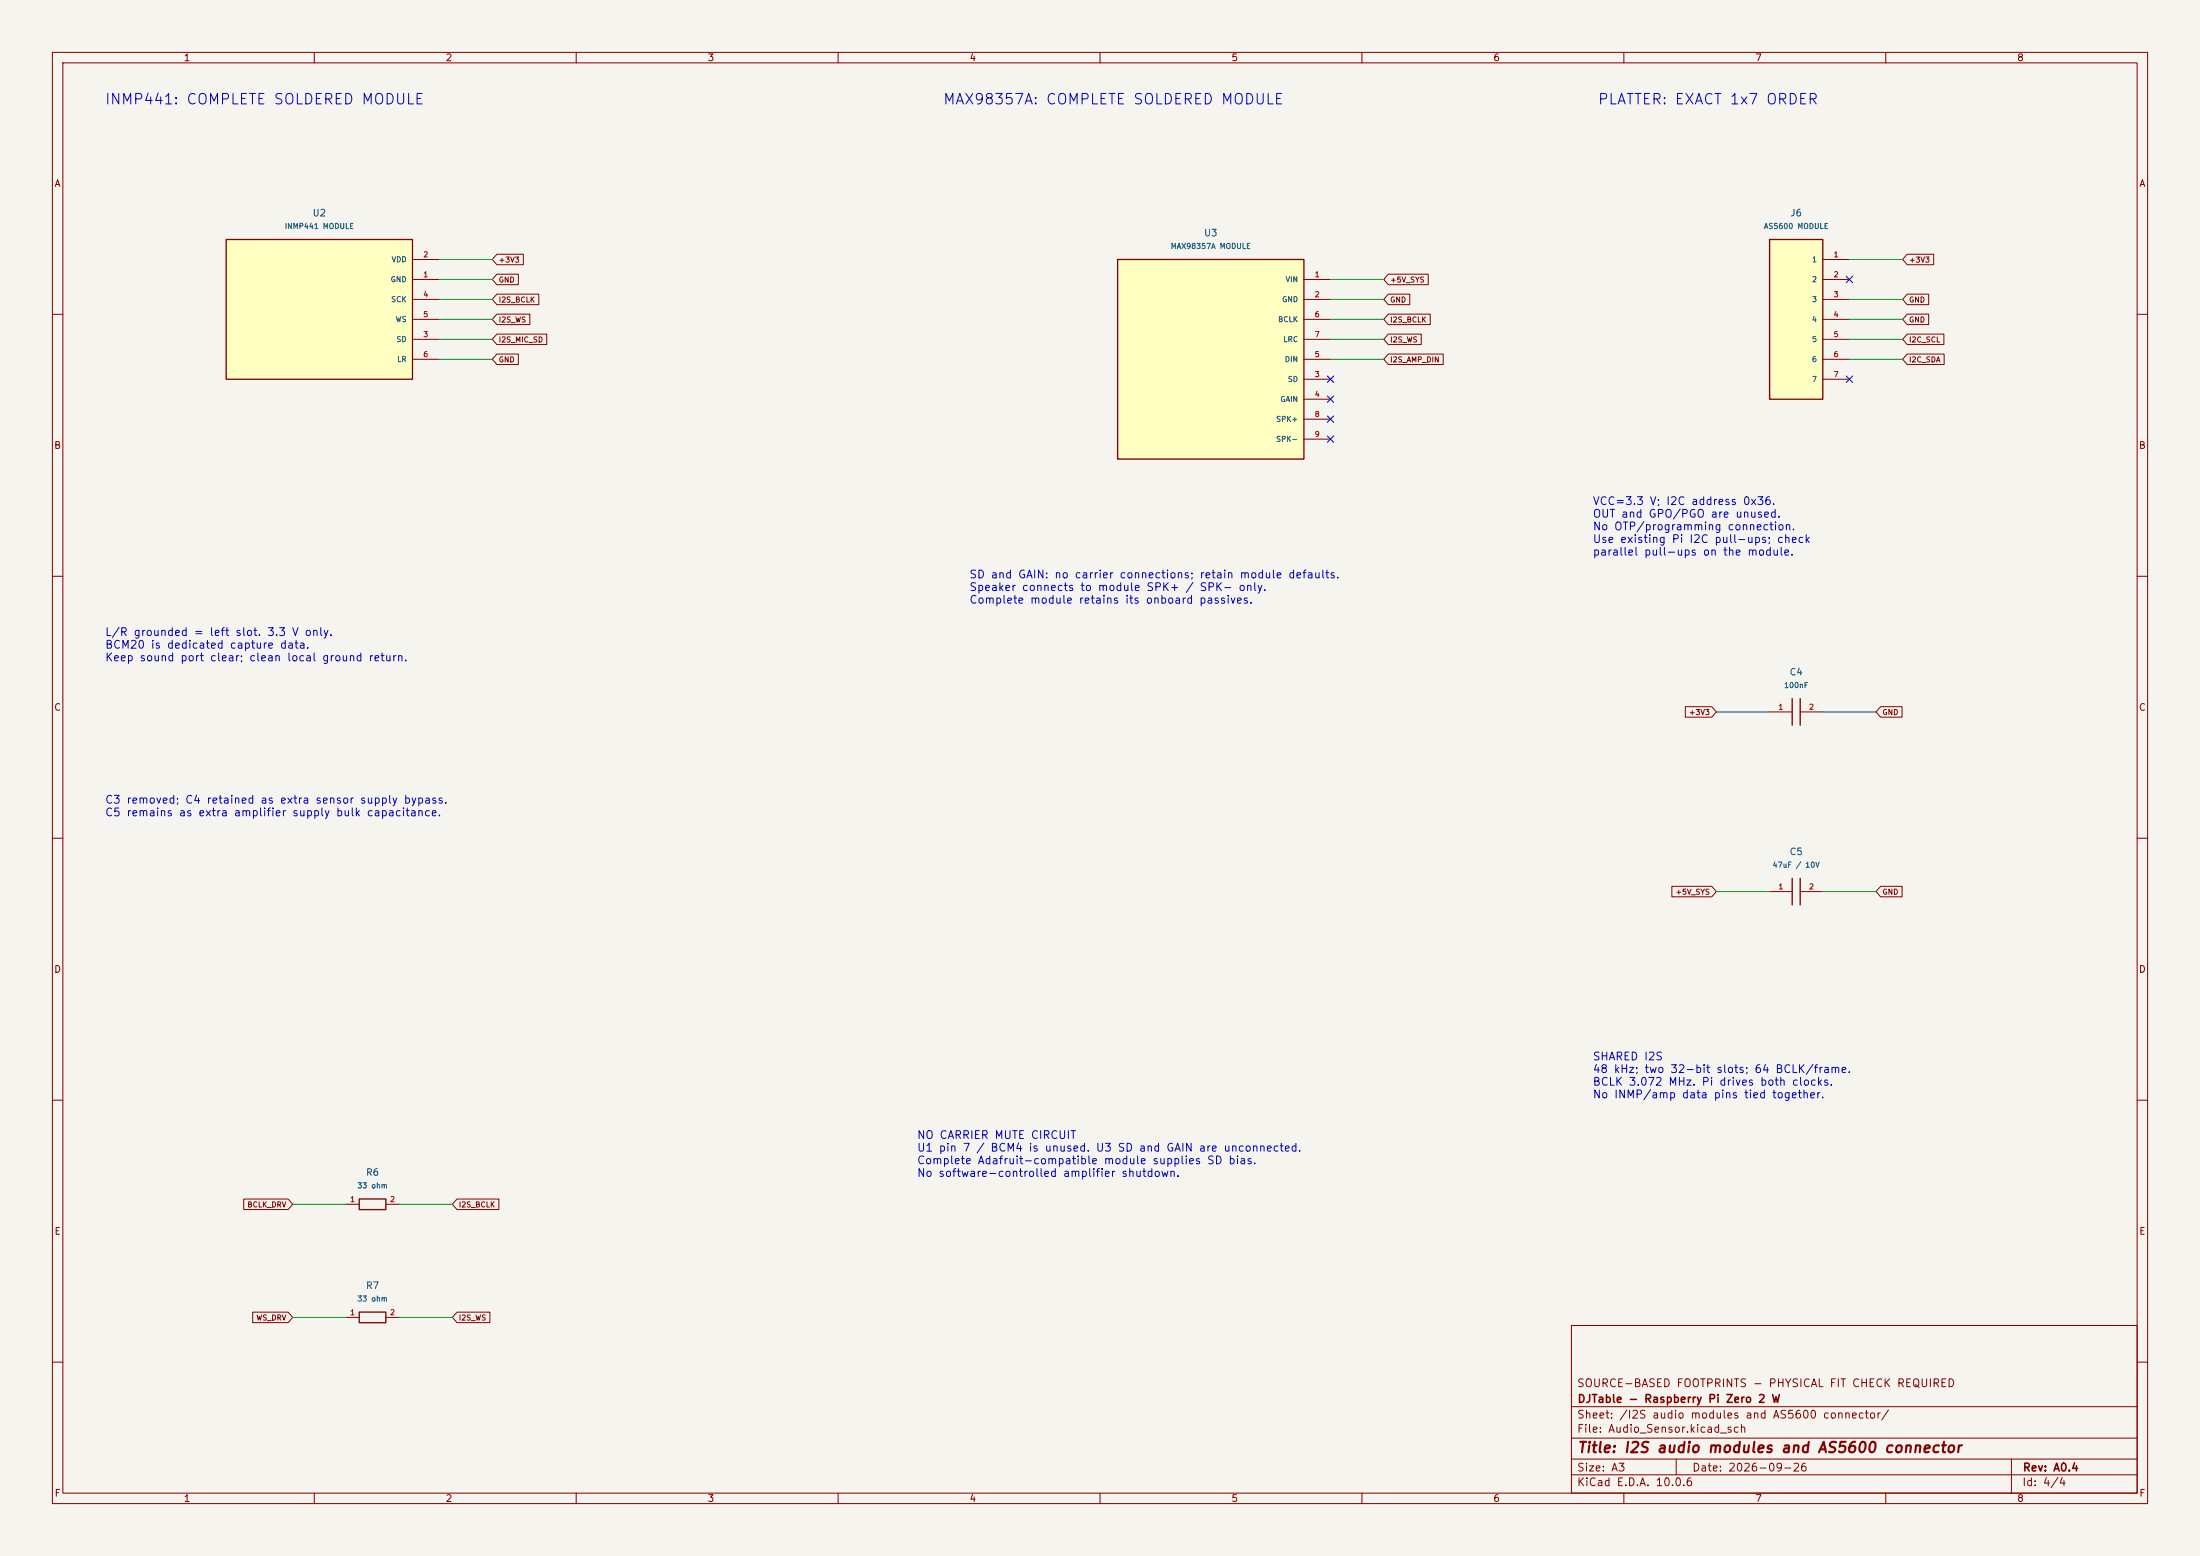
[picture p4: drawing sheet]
(kicad_sch
 (version 20260306)
 (generator "eeschema")
 (generator_version "10.0")
 (paper "A3")
 (title_block
  (title "I2S audio modules and AS5600 connector")
  (date "2026-09-26")
  (rev "A0.4")
  (company "DJTable - Raspberry Pi Zero 2 W")
  (comment 1 "SOURCE-BASED FOOTPRINTS - PHYSICAL FIT CHECK REQUIRED"))
 (lib_symbols
  (symbol "DJTable:2N7002"
   (pin_names
    (offset 1.016)) (exclude_from_sim no) (in_bom yes) (on_board yes)
   (in_pos_files yes)
   (duplicate_pin_numbers_are_jumpers no)
   (property "Reference" "U" (at 0 10.62 0) (show_name no) (do_not_autoplace no) (effects (font (size 1.27 1.27))))
   (property "Value" "2N7002" (at 0 -10.62 0) (show_name no) (do_not_autoplace no) (effects (font (size 1.27 1.27))))
   (property "Footprint" "" (at 0 0 0) (show_name no) (do_not_autoplace no) (hide yes) (effects (font (size 1.27 1.27))))
   (property "Datasheet" "" (at 0 0 0) (show_name no) (do_not_autoplace no) (hide yes) (effects (font (size 1.27 1.27))))
   (property "Description" "" (at 0 0 0) (show_name no) (do_not_autoplace no) (hide yes) (effects (font (size 1.27 1.27))))
   (symbol "2N7002_0_1"
    (rectangle (start -10.16 7.62) (end 10.16 -7.62) (stroke (width 0.254) (type default)) (fill (type background))))
   (symbol "2N7002_1_1"
    (pin input line (at -15.24 0 0) (length 5.08) (name "G" (effects (font (size 1 1)))) (number "1" (effects (font (size 1 1)))))
    (pin passive line (at 15.24 -3.81 180) (length 5.08) (name "S" (effects (font (size 1 1)))) (number "2" (effects (font (size 1 1)))))
    (pin passive line (at 15.24 3.81 180) (length 5.08) (name "D" (effects (font (size 1 1)))) (number "3" (effects (font (size 1 1))))))
   (embedded_fonts no))
  (symbol "DJTable:C"
   (pin_names
    (offset 1.016)) (exclude_from_sim no) (in_bom yes) (on_board yes)
   (in_pos_files yes)
   (duplicate_pin_numbers_are_jumpers no)
   (property "Reference" "U" (at 0 5.54 0) (show_name no) (do_not_autoplace no) (effects (font (size 1.27 1.27))))
   (property "Value" "C" (at 0 -5.54 0) (show_name no) (do_not_autoplace no) (effects (font (size 1.27 1.27))))
   (property "Footprint" "" (at 0 0 0) (show_name no) (do_not_autoplace no) (hide yes) (effects (font (size 1.27 1.27))))
   (property "Datasheet" "" (at 0 0 0) (show_name no) (do_not_autoplace no) (hide yes) (effects (font (size 1.27 1.27))))
   (property "Description" "" (at 0 0 0) (show_name no) (do_not_autoplace no) (hide yes) (effects (font (size 1.27 1.27))))
   (symbol "C_0_1"
    (polyline (pts (xy -0.762 -2.54) (xy -0.762 2.54)) (stroke (width 0.254) (type default)) (fill (type none)))
    (polyline (pts (xy 0.762 -2.54) (xy 0.762 2.54)) (stroke (width 0.254) (type default)) (fill (type none))))
   (symbol "C_1_1"
    (pin passive line (at -5.08 0 0) (length 4.318) (name "" (effects (font (size 1 1)))) (number "1" (effects (font (size 1 1)))))
    (pin passive line (at 5.08 0 180) (length 4.318) (name "" (effects (font (size 1 1)))) (number "2" (effects (font (size 1 1))))))
   (embedded_fonts no))
  (symbol "DJTable:Header_7"
   (pin_names
    (offset 1.016)) (exclude_from_sim no) (in_bom yes) (on_board yes)
   (in_pos_files yes)
   (duplicate_pin_numbers_are_jumpers no)
   (property "Reference" "U" (at 0 18.24 0) (show_name no) (do_not_autoplace no) (effects (font (size 1.27 1.27))))
   (property "Value" "Header_7" (at 0 -18.24 0) (show_name no) (do_not_autoplace no) (effects (font (size 1.27 1.27))))
   (property "Footprint" "" (at 0 0 0) (show_name no) (do_not_autoplace no) (hide yes) (effects (font (size 1.27 1.27))))
   (property "Datasheet" "" (at 0 0 0) (show_name no) (do_not_autoplace no) (hide yes) (effects (font (size 1.27 1.27))))
   (property "Description" "" (at 0 0 0) (show_name no) (do_not_autoplace no) (hide yes) (effects (font (size 1.27 1.27))))
   (symbol "Header_7_0_1"
    (rectangle (start -5.08 15.24) (end 5.08 -15.24) (stroke (width 0.254) (type default)) (fill (type background))))
   (symbol "Header_7_1_1"
    (pin passive line (at 10.16 11.43 180) (length 5.08) (name "1" (effects (font (size 1 1)))) (number "1" (effects (font (size 1 1)))))
    (pin passive line (at 10.16 7.62 180) (length 5.08) (name "2" (effects (font (size 1 1)))) (number "2" (effects (font (size 1 1)))))
    (pin passive line (at 10.16 3.81 180) (length 5.08) (name "3" (effects (font (size 1 1)))) (number "3" (effects (font (size 1 1)))))
    (pin passive line (at 10.16 0 180) (length 5.08) (name "4" (effects (font (size 1 1)))) (number "4" (effects (font (size 1 1)))))
    (pin passive line (at 10.16 -3.81 180) (length 5.08) (name "5" (effects (font (size 1 1)))) (number "5" (effects (font (size 1 1)))))
    (pin passive line (at 10.16 -7.62 180) (length 5.08) (name "6" (effects (font (size 1 1)))) (number "6" (effects (font (size 1 1)))))
    (pin passive line (at 10.16 -11.43 180) (length 5.08) (name "7" (effects (font (size 1 1)))) (number "7" (effects (font (size 1 1))))))
   (embedded_fonts no))
  (symbol "DJTable:INMP441_Module"
   (pin_names
    (offset 1.016)) (exclude_from_sim no) (in_bom yes) (on_board yes)
   (in_pos_files yes)
   (duplicate_pin_numbers_are_jumpers no)
   (property "Reference" "U" (at 0 16.335 0) (show_name no) (do_not_autoplace no) (effects (font (size 1.27 1.27))))
   (property "Value" "INMP441_Module" (at 0 -16.335 0) (show_name no) (do_not_autoplace no) (effects (font (size 1.27 1.27))))
   (property "Footprint" "" (at 0 0 0) (show_name no) (do_not_autoplace no) (hide yes) (effects (font (size 1.27 1.27))))
   (property "Datasheet" "" (at 0 0 0) (show_name no) (do_not_autoplace no) (hide yes) (effects (font (size 1.27 1.27))))
   (property "Description" "" (at 0 0 0) (show_name no) (do_not_autoplace no) (hide yes) (effects (font (size 1.27 1.27))))
   (symbol "INMP441_Module_0_1"
    (rectangle (start -17.78 13.335) (end 17.78 -13.335) (stroke (width 0.254) (type default)) (fill (type background))))
   (symbol "INMP441_Module_1_1"
    (pin power_in line (at 22.86 5.715 180) (length 5.08) (name "GND" (effects (font (size 1 1)))) (number "1" (effects (font (size 1 1)))))
    (pin power_in line (at 22.86 9.525 180) (length 5.08) (name "VDD" (effects (font (size 1 1)))) (number "2" (effects (font (size 1 1)))))
    (pin output line (at 22.86 -5.715 180) (length 5.08) (name "SD" (effects (font (size 1 1)))) (number "3" (effects (font (size 1 1)))))
    (pin input line (at 22.86 1.905 180) (length 5.08) (name "SCK" (effects (font (size 1 1)))) (number "4" (effects (font (size 1 1)))))
    (pin input line (at 22.86 -1.905 180) (length 5.08) (name "WS" (effects (font (size 1 1)))) (number "5" (effects (font (size 1 1)))))
    (pin input line (at 22.86 -9.525 180) (length 5.08) (name "LR" (effects (font (size 1 1)))) (number "6" (effects (font (size 1 1))))))
   (embedded_fonts no))
  (symbol "DJTable:MAX98357A_Module"
   (pin_names
    (offset 1.016)) (exclude_from_sim no) (in_bom yes) (on_board yes)
   (in_pos_files yes)
   (duplicate_pin_numbers_are_jumpers no)
   (property "Reference" "U" (at 0 22.05 0) (show_name no) (do_not_autoplace no) (effects (font (size 1.27 1.27))))
   (property "Value" "MAX98357A_Module" (at 0 -22.05 0) (show_name no) (do_not_autoplace no) (effects (font (size 1.27 1.27))))
   (property "Footprint" "" (at 0 0 0) (show_name no) (do_not_autoplace no) (hide yes) (effects (font (size 1.27 1.27))))
   (property "Datasheet" "" (at 0 0 0) (show_name no) (do_not_autoplace no) (hide yes) (effects (font (size 1.27 1.27))))
   (property "Description" "" (at 0 0 0) (show_name no) (do_not_autoplace no) (hide yes) (effects (font (size 1.27 1.27))))
   (symbol "MAX98357A_Module_0_1"
    (rectangle (start -17.78 19.05) (end 17.78 -19.05) (stroke (width 0.254) (type default)) (fill (type background))))
   (symbol "MAX98357A_Module_1_1"
    (pin power_in line (at 22.86 15.24 180) (length 5.08) (name "VIN" (effects (font (size 1 1)))) (number "1" (effects (font (size 1 1)))))
    (pin power_in line (at 22.86 11.43 180) (length 5.08) (name "GND" (effects (font (size 1 1)))) (number "2" (effects (font (size 1 1)))))
    (pin input line (at 22.86 -3.81 180) (length 5.08) (name "SD" (effects (font (size 1 1)))) (number "3" (effects (font (size 1 1)))))
    (pin passive line (at 22.86 -7.62 180) (length 5.08) (name "GAIN" (effects (font (size 1 1)))) (number "4" (effects (font (size 1 1)))))
    (pin input line (at 22.86 0 180) (length 5.08) (name "DIN" (effects (font (size 1 1)))) (number "5" (effects (font (size 1 1)))))
    (pin input line (at 22.86 7.62 180) (length 5.08) (name "BCLK" (effects (font (size 1 1)))) (number "6" (effects (font (size 1 1)))))
    (pin input line (at 22.86 3.81 180) (length 5.08) (name "LRC" (effects (font (size 1 1)))) (number "7" (effects (font (size 1 1)))))
    (pin output line (at 22.86 -11.43 180) (length 5.08) (name "SPK+" (effects (font (size 1 1)))) (number "8" (effects (font (size 1 1)))))
    (pin output line (at 22.86 -15.24 180) (length 5.08) (name "SPK-" (effects (font (size 1 1)))) (number "9" (effects (font (size 1 1))))))
   (embedded_fonts no))
  (symbol "DJTable:R"
   (pin_names
    (offset 1.016)) (exclude_from_sim no) (in_bom yes) (on_board yes)
   (in_pos_files yes)
   (duplicate_pin_numbers_are_jumpers no)
   (property "Reference" "U" (at 0 4.016 0) (show_name no) (do_not_autoplace no) (effects (font (size 1.27 1.27))))
   (property "Value" "R" (at 0 -4.016 0) (show_name no) (do_not_autoplace no) (effects (font (size 1.27 1.27))))
   (property "Footprint" "" (at 0 0 0) (show_name no) (do_not_autoplace no) (hide yes) (effects (font (size 1.27 1.27))))
   (property "Datasheet" "" (at 0 0 0) (show_name no) (do_not_autoplace no) (hide yes) (effects (font (size 1.27 1.27))))
   (property "Description" "" (at 0 0 0) (show_name no) (do_not_autoplace no) (hide yes) (effects (font (size 1.27 1.27))))
   (symbol "R_0_1"
    (rectangle (start -2.54 1.016) (end 2.54 -1.016) (stroke (width 0.254) (type default)) (fill (type none))))
   (symbol "R_1_1"
    (pin passive line (at -5.08 0 0) (length 2.54) (name "" (effects (font (size 1 1)))) (number "1" (effects (font (size 1 1)))))
    (pin passive line (at 5.08 0 180) (length 2.54) (name "" (effects (font (size 1 1)))) (number "2" (effects (font (size 1 1))))))
   (embedded_fonts no)))
 (text "PLATTER: EXACT 1x7 ORDER"
  (exclude_from_sim no)
  (at 305 18 0)
  (effects (font (size 2 2)) (justify left top)))
 (text "SD and GAIN: no carrier connections; retain module defaults.\nSpeaker connects to module SPK+ / SPK- only.\nComplete module retains its onboard passives."
  (exclude_from_sim no)
  (at 185 109 0)
  (effects (font (size 1.5 1.5)) (justify left top)))
 (text "SHARED I2S\n48 kHz; two 32-bit slots; 64 BCLK/frame.\nBCLK 3.072 MHz. Pi drives both clocks.\nNo INMP/amp data pins tied together."
  (exclude_from_sim no)
  (at 304 201 0)
  (effects (font (size 1.5 1.5)) (justify left top)))
 (text "NO CARRIER MUTE CIRCUIT\nU1 pin 7 / BCM4 is unused. U3 SD and GAIN are unconnected.\nComplete Adafruit-compatible module supplies SD bias.\nNo software-controlled amplifier shutdown."
  (exclude_from_sim no)
  (at 175 216 0)
  (effects (font (size 1.5 1.5)) (justify left top)))
 (text "INMP441: COMPLETE SOLDERED MODULE"
  (exclude_from_sim no)
  (at 20 18 0)
  (effects (font (size 2 2)) (justify left top)))
 (text "VCC=3.3 V; I2C address 0x36.\nOUT and GPO/PGO are unused.\nNo OTP/programming connection.\nUse existing Pi I2C pull-ups; check\nparallel pull-ups on the module."
  (exclude_from_sim no)
  (at 304 95 0)
  (effects (font (size 1.5 1.5)) (justify left top)))
 (text "MAX98357A: COMPLETE SOLDERED MODULE"
  (exclude_from_sim no)
  (at 180 18 0)
  (effects (font (size 2 2)) (justify left top)))
 (text "L/R grounded = left slot. 3.3 V only.\nBCM20 is dedicated capture data.\nKeep sound port clear; clean local ground return."
  (exclude_from_sim no)
  (at 20 120 0)
  (effects (font (size 1.5 1.5)) (justify left top)))
 (no_connect
  (at 353.06 53.34))
 (no_connect
  (at 254 76.2))
 (no_connect
  (at 254 80.01))
 (no_connect
  (at 254 83.82))
 (no_connect
  (at 353.06 72.39))
 
 (wire
  (pts (xy 353.06 68.58) (xy 363.22 68.58))
  (stroke (width 0) (type default)))
 (wire
  (pts (xy 66.04 229.87) (xy 55.88 229.87))
  (stroke (width 0) (type default)))
 
 
 
 
 (wire
  (pts (xy 337.82 170.18) (xy 327.66 170.18))
  (stroke (width 0) (type default)))
 (wire
  (pts (xy 353.06 60.96) (xy 363.22 60.96))
  (stroke (width 0) (type default)))
 
 (wire
  (pts (xy 83.82 60.96) (xy 93.98 60.96))
  (stroke (width 0) (type default)))
 
 
 (wire
  (pts (xy 76.2 229.87) (xy 86.36 229.87))
  (stroke (width 0) (type default)))
 (wire
  (pts (xy 66.04 251.46) (xy 55.88 251.46))
  (stroke (width 0) (type default)))
 
 
 
 (wire
  (pts (xy 254 57.15) (xy 264.16 57.15))
  (stroke (width 0) (type default)))
 (wire
  (pts (xy 83.82 53.34) (xy 93.98 53.34))
  (stroke (width 0) (type default)))
 (wire
  (pts (xy 254 68.58) (xy 264.16 68.58))
  (stroke (width 0) (type default)))
 (wire
  (pts (xy 83.82 49.53) (xy 93.98 49.53))
  (stroke (width 0) (type default)))
 (wire
  (pts (xy 76.2 251.46) (xy 86.36 251.46))
  (stroke (width 0) (type default)))
 (wire
  (pts (xy 254 60.96) (xy 264.16 60.96))
  (stroke (width 0) (type default)))
 
 (wire
  (pts (xy 353.06 64.77) (xy 363.22 64.77))
  (stroke (width 0) (type default)))
 (wire
  (pts (xy 83.82 68.58) (xy 93.98 68.58))
  (stroke (width 0) (type default)))
 (wire
  (pts (xy 254 64.77) (xy 264.16 64.77))
  (stroke (width 0) (type default)))
 (wire
  (pts (xy 83.82 64.77) (xy 93.98 64.77))
  (stroke (width 0) (type default)))
 
 (wire
  (pts (xy 353.06 49.53) (xy 363.22 49.53))
  (stroke (width 0) (type default)))
 
 (wire
  (pts (xy 353.06 57.15) (xy 363.22 57.15))
  (stroke (width 0) (type default)))
 (wire
  (pts (xy 254 53.34) (xy 264.16 53.34))
  (stroke (width 0) (type default)))
 (wire
  (pts (xy 347.98 170.18) (xy 358.14 170.18))
  (stroke (width 0) (type default)))
 (wire
  (pts (xy 83.82 57.15) (xy 93.98 57.15))
  (stroke (width 0) (type default)))
 (global_label "I2S_BCLK"
  (shape input)
  (at 93.98 57.15 0)
  (effects (font (size 1 1)) (justify left))
  (property "Intersheetrefs" "${INTERSHEET_REFS}" (at 93.98 57.15 0) (hide yes) (show_name no) (do_not_autoplace no) (effects (font (size 1.27 1.27)))))
 (global_label "I2S_WS"
  (shape input)
  (at 264.16 64.77 0)
  (effects (font (size 1 1)) (justify left))
  (property "Intersheetrefs" "${INTERSHEET_REFS}" (at 264.16 64.77 0) (hide yes) (show_name no) (do_not_autoplace no) (effects (font (size 1.27 1.27)))))
 (global_label "+5V_SYS"
  (shape input)
  (at 327.66 170.18 180)
  (effects (font (size 1 1)) (justify right))
  (property "Intersheetrefs" "${INTERSHEET_REFS}" (at 327.66 170.18 0) (hide yes) (show_name no) (do_not_autoplace no) (effects (font (size 1.27 1.27)))))
 
 
 (global_label "+3V3"
  (shape input)
  (at 363.22 49.53 0)
  (effects (font (size 1 1)) (justify left))
  (property "Intersheetrefs" "${INTERSHEET_REFS}" (at 363.22 49.53 0) (hide yes) (show_name no) (do_not_autoplace no) (effects (font (size 1.27 1.27)))))
 
 (global_label "I2S_WS"
  (shape input)
  (at 86.36 251.46 0)
  (effects (font (size 1 1)) (justify left))
  (property "Intersheetrefs" "${INTERSHEET_REFS}" (at 86.36 251.46 0) (hide yes) (show_name no) (do_not_autoplace no) (effects (font (size 1.27 1.27)))))
 (global_label "I2C_SCL"
  (shape input)
  (at 363.22 64.77 0)
  (effects (font (size 1 1)) (justify left))
  (property "Intersheetrefs" "${INTERSHEET_REFS}" (at 363.22 64.77 0) (hide yes) (show_name no) (do_not_autoplace no) (effects (font (size 1.27 1.27)))))
 (global_label "WS_DRV"
  (shape input)
  (at 55.88 251.46 180)
  (effects (font (size 1 1)) (justify right))
  (property "Intersheetrefs" "${INTERSHEET_REFS}" (at 55.88 251.46 0) (hide yes) (show_name no) (do_not_autoplace no) (effects (font (size 1.27 1.27)))))
 
 
 
 (global_label "GND"
  (shape input)
  (at 93.98 53.34 0)
  (effects (font (size 1 1)) (justify left))
  (property "Intersheetrefs" "${INTERSHEET_REFS}" (at 93.98 53.34 0) (hide yes) (show_name no) (do_not_autoplace no) (effects (font (size 1.27 1.27)))))
 
 (global_label "GND"
  (shape input)
  (at 264.16 57.15 0)
  (effects (font (size 1 1)) (justify left))
  (property "Intersheetrefs" "${INTERSHEET_REFS}" (at 264.16 57.15 0) (hide yes) (show_name no) (do_not_autoplace no) (effects (font (size 1.27 1.27)))))
 
 
 
 (global_label "I2S_MIC_SD"
  (shape input)
  (at 93.98 64.77 0)
  (effects (font (size 1 1)) (justify left))
  (property "Intersheetrefs" "${INTERSHEET_REFS}" (at 93.98 64.77 0) (hide yes) (show_name no) (do_not_autoplace no) (effects (font (size 1.27 1.27)))))
 (global_label "I2S_BCLK"
  (shape input)
  (at 264.16 60.96 0)
  (effects (font (size 1 1)) (justify left))
  (property "Intersheetrefs" "${INTERSHEET_REFS}" (at 264.16 60.96 0) (hide yes) (show_name no) (do_not_autoplace no) (effects (font (size 1.27 1.27)))))
 (global_label "GND"
  (shape input)
  (at 358.14 170.18 0)
  (effects (font (size 1 1)) (justify left))
  (property "Intersheetrefs" "${INTERSHEET_REFS}" (at 358.14 170.18 0) (hide yes) (show_name no) (do_not_autoplace no) (effects (font (size 1.27 1.27)))))
 
 (global_label "+5V_SYS"
  (shape input)
  (at 264.16 53.34 0)
  (effects (font (size 1 1)) (justify left))
  (property "Intersheetrefs" "${INTERSHEET_REFS}" (at 264.16 53.34 0) (hide yes) (show_name no) (do_not_autoplace no) (effects (font (size 1.27 1.27)))))
 (global_label "I2S_WS"
  (shape input)
  (at 93.98 60.96 0)
  (effects (font (size 1 1)) (justify left))
  (property "Intersheetrefs" "${INTERSHEET_REFS}" (at 93.98 60.96 0) (hide yes) (show_name no) (do_not_autoplace no) (effects (font (size 1.27 1.27)))))
 (global_label "BCLK_DRV"
  (shape input)
  (at 55.88 229.87 180)
  (effects (font (size 1 1)) (justify right))
  (property "Intersheetrefs" "${INTERSHEET_REFS}" (at 55.88 229.87 0) (hide yes) (show_name no) (do_not_autoplace no) (effects (font (size 1.27 1.27)))))
 (global_label "I2S_BCLK"
  (shape input)
  (at 86.36 229.87 0)
  (effects (font (size 1 1)) (justify left))
  (property "Intersheetrefs" "${INTERSHEET_REFS}" (at 86.36 229.87 0) (hide yes) (show_name no) (do_not_autoplace no) (effects (font (size 1.27 1.27)))))
 (global_label "+3V3"
  (shape input)
  (at 93.98 49.53 0)
  (effects (font (size 1 1)) (justify left))
  (property "Intersheetrefs" "${INTERSHEET_REFS}" (at 93.98 49.53 0) (hide yes) (show_name no) (do_not_autoplace no) (effects (font (size 1.27 1.27)))))
 (global_label "GND"
  (shape input)
  (at 363.22 60.96 0)
  (effects (font (size 1 1)) (justify left))
  (property "Intersheetrefs" "${INTERSHEET_REFS}" (at 363.22 60.96 0) (hide yes) (show_name no) (do_not_autoplace no) (effects (font (size 1.27 1.27)))))
 
 (global_label "GND"
  (shape input)
  (at 93.98 68.58 0)
  (effects (font (size 1 1)) (justify left))
  (property "Intersheetrefs" "${INTERSHEET_REFS}" (at 93.98 68.58 0) (hide yes) (show_name no) (do_not_autoplace no) (effects (font (size 1.27 1.27)))))
 (global_label "I2C_SDA"
  (shape input)
  (at 363.22 68.58 0)
  (effects (font (size 1 1)) (justify left))
  (property "Intersheetrefs" "${INTERSHEET_REFS}" (at 363.22 68.58 0) (hide yes) (show_name no) (do_not_autoplace no) (effects (font (size 1.27 1.27)))))
 
 
 (global_label "I2S_AMP_DIN"
  (shape input)
  (at 264.16 68.58 0)
  (effects (font (size 1 1)) (justify left))
  (property "Intersheetrefs" "${INTERSHEET_REFS}" (at 264.16 68.58 0) (hide yes) (show_name no) (do_not_autoplace no) (effects (font (size 1.27 1.27)))))
 (global_label "GND"
  (shape input)
  (at 363.22 57.15 0)
  (effects (font (size 1 1)) (justify left))
  (property "Intersheetrefs" "${INTERSHEET_REFS}" (at 363.22 57.15 0) (hide yes) (show_name no) (do_not_autoplace no) (effects (font (size 1.27 1.27)))))
 
 
 (symbol
  (lib_id "DJTable:R")
  (at 71.12 229.87 0)
  (unit 1)
  (body_style 1)
  (exclude_from_sim no)
  (in_bom yes)
  (on_board yes)
  (in_pos_files yes)
  (dnp no)
  (property "Reference" "R6" (at 71.12 223.774 0) (show_name no) (do_not_autoplace no) (effects (font (size 1.27 1.27))))
  (property "Value" "33 ohm" (at 71.12 226.314 0) (show_name no) (do_not_autoplace no) (effects (font (size 1 1))))
  (property "Footprint" "DJTable:R_1206_3216Metric_Pad1.30x1.75mm_HandSolder" (at 71.12 229.87 0) (hide yes) (show_name no) (do_not_autoplace no) (effects (font (size 1.27 1.27))))
  (property "Datasheet" "" (at 71.12 229.87 0) (hide yes) (show_name no) (do_not_autoplace no) (effects (font (size 1.27 1.27))))
  (property "Description" "" (at 71.12 229.87 0) (show_name no) (do_not_autoplace no) (effects (font (size 1.27 1.27))))
  (property "Assembly_Note" "Source damping, place near Pi." (at 71.12 229.87 0) (hide yes) (show_name no) (do_not_autoplace no) (effects (font (size 1.27 1.27))))
  (pin "1")
  (pin "2"))
 (symbol
  (lib_id "DJTable:Header_7")
  (at 342.9 60.96 0)
  (unit 1)
  (body_style 1)
  (exclude_from_sim no)
  (in_bom yes)
  (on_board yes)
  (in_pos_files yes)
  (dnp no)
  (property "Reference" "J6" (at 342.9 40.64 0) (show_name no) (do_not_autoplace no) (effects (font (size 1.27 1.27))))
  (property "Value" "AS5600 MODULE" (at 342.9 43.18 0) (show_name no) (do_not_autoplace no) (effects (font (size 1 1))))
  (property "Footprint" "DJTable:PinHeader_1x07_P2.54mm_Vertical" (at 342.9 60.96 0) (hide yes) (show_name no) (do_not_autoplace no) (effects (font (size 1.27 1.27))))
  (property "Datasheet" "" (at 342.9 60.96 0) (hide yes) (show_name no) (do_not_autoplace no) (effects (font (size 1.27 1.27))))
  (property "Description" "" (at 342.9 60.96 0) (show_name no) (do_not_autoplace no) (effects (font (size 1.27 1.27))))
  (property "Assembly_Note" "1 VCC; 2 OUT (NC); 3 GND; 4 DIR (GND); 5 SCL; 6 SDA; 7 GPO/PGO (NC)." (at 342.9 60.96 0) (hide yes) (show_name no) (do_not_autoplace no) (effects (font (size 1.27 1.27))))
  (pin "1")
  (pin "2")
  (pin "3")
  (pin "4")
  (pin "5")
  (pin "6")
  (pin "7"))
 (symbol
  (lib_id "DJTable:INMP441_Module")
  (at 60.96 59.055 0)
  (unit 1)
  (body_style 1)
  (exclude_from_sim no)
  (in_bom yes)
  (on_board yes)
  (in_pos_files yes)
  (dnp no)
  (property "Reference" "U2" (at 60.96 40.64 0) (show_name no) (do_not_autoplace no) (effects (font (size 1.27 1.27))))
  (property "Value" "INMP441 MODULE" (at 60.96 43.18 0) (show_name no) (do_not_autoplace no) (effects (font (size 1 1))))
  (property "Footprint" "DJTable:INMP441_Round_Module_2x3_P2.54_Row7.62" (at 60.96 59.055 0) (hide yes) (show_name no) (do_not_autoplace no) (effects (font (size 1.27 1.27))))
  (property "Datasheet" "" (at 60.96 59.055 0) (hide yes) (show_name no) (do_not_autoplace no) (effects (font (size 1.27 1.27))))
  (property "Description" "" (at 60.96 59.055 0) (show_name no) (do_not_autoplace no) (effects (font (size 1.27 1.27))))
  (property "Assembly_Note" "User EasyEDA source: round 14.4mm module, two rows 7.62mm apart. Confirm actual board matches and keep sound port clear." (at 60.96 59.055 0) (hide yes) (show_name no) (do_not_autoplace no) (effects (font (size 1.27 1.27))))
  (pin "2")
  (pin "1")
  (pin "4")
  (pin "5")
  (pin "3")
  (pin "6"))
 
 
 (symbol
  (lib_id "DJTable:MAX98357A_Module")
  (at 231.14 68.58 0)
  (unit 1)
  (body_style 1)
  (exclude_from_sim no)
  (in_bom yes)
  (on_board yes)
  (in_pos_files yes)
  (dnp no)
  (property "Reference" "U3" (at 231.14 44.45 0) (show_name no) (do_not_autoplace no) (effects (font (size 1.27 1.27))))
  (property "Value" "MAX98357A MODULE" (at 231.14 46.99 0) (show_name no) (do_not_autoplace no) (effects (font (size 1 1))))
  (property "Footprint" "DJTable:MAX98357_Adafruit_Module" (at 231.14 68.58 0) (hide yes) (show_name no) (do_not_autoplace no) (effects (font (size 1.27 1.27))))
  (property "Datasheet" "" (at 231.14 68.58 0) (hide yes) (show_name no) (do_not_autoplace no) (effects (font (size 1.27 1.27))))
  (property "Description" "" (at 231.14 68.58 0) (show_name no) (do_not_autoplace no) (effects (font (size 1.27 1.27))))
  (property "Assembly_Note" "User besi GitHub Adafruit module footprint. Verify clone geometry. Speaker pads 8/9 unused by carrier; retain module gain default." (at 231.14 68.58 0) (hide yes) (show_name no) (do_not_autoplace no) (effects (font (size 1.27 1.27))))
  (pin "1")
  (pin "2")
  (pin "6")
  (pin "7")
  (pin "5")
  (pin "3")
  (pin "4")
  (pin "8")
  (pin "9"))
 (symbol
  (lib_id "DJTable:R")
  (at 71.12 251.46 0)
  (unit 1)
  (body_style 1)
  (exclude_from_sim no)
  (in_bom yes)
  (on_board yes)
  (in_pos_files yes)
  (dnp no)
  (property "Reference" "R7" (at 71.12 245.364 0) (show_name no) (do_not_autoplace no) (effects (font (size 1.27 1.27))))
  (property "Value" "33 ohm" (at 71.12 247.904 0) (show_name no) (do_not_autoplace no) (effects (font (size 1 1))))
  (property "Footprint" "DJTable:R_1206_3216Metric_Pad1.30x1.75mm_HandSolder" (at 71.12 251.46 0) (hide yes) (show_name no) (do_not_autoplace no) (effects (font (size 1.27 1.27))))
  (property "Datasheet" "" (at 71.12 251.46 0) (hide yes) (show_name no) (do_not_autoplace no) (effects (font (size 1.27 1.27))))
  (property "Description" "" (at 71.12 251.46 0) (show_name no) (do_not_autoplace no) (effects (font (size 1.27 1.27))))
  (property "Assembly_Note" "Source damping, place near Pi." (at 71.12 251.46 0) (hide yes) (show_name no) (do_not_autoplace no) (effects (font (size 1.27 1.27))))
  (pin "1")
  (pin "2"))
 (symbol
  (lib_id "DJTable:C")
  (at 342.9 170.18 0)
  (unit 1)
  (body_style 1)
  (exclude_from_sim no)
  (in_bom yes)
  (on_board yes)
  (in_pos_files yes)
  (dnp no)
  (property "Reference" "C5" (at 342.9 162.56 0) (show_name no) (do_not_autoplace no) (effects (font (size 1.27 1.27))))
  (property "Value" "47uF / 10V" (at 342.9 165.1 0) (show_name no) (do_not_autoplace no) (effects (font (size 1 1))))
  (property "Footprint" "DJTable:CP_Radial_D5.0mm_P2.00mm" (at 342.9 170.18 0) (hide yes) (show_name no) (do_not_autoplace no) (effects (font (size 1.27 1.27))))
  (property "Datasheet" "" (at 342.9 170.18 0) (hide yes) (show_name no) (do_not_autoplace no) (effects (font (size 1.27 1.27))))
  (property "Description" "" (at 342.9 170.18 0) (show_name no) (do_not_autoplace no) (effects (font (size 1.27 1.27))))
  (property "Assembly_Note" "Pin 1 positive. Place at amp supply entry." (at 342.9 170.18 0) (hide yes) (show_name no) (do_not_autoplace no) (effects (font (size 1.27 1.27))))
  (pin "1")
  (pin "2"))
 
 

(no_connect (at 254 72.39))
(text "C3 removed; C4 retained as extra sensor supply bypass.\nC5 remains as extra amplifier supply bulk capacitance." (at 20 152 0) (effects (font (size 1.5 1.5)) (justify left top)))

(wire
  (pts (xy 337.82 135.89) (xy 327.66 135.89))
  (stroke (width 0) (type default)))
(wire
  (pts (xy 347.98 135.89) (xy 358.14 135.89))
  (stroke (width 0) (type default)))
(symbol
  (lib_id "DJTable:C")
  (at 342.9 135.89 0)
  (unit 1)
  (body_style 1)
  (exclude_from_sim no)
  (in_bom yes)
  (on_board yes)
  (in_pos_files yes)
  (dnp no)
  (property "Reference" "C4" (at 342.9 128.27 0) (show_name no) (do_not_autoplace no) (effects (font (size 1.27 1.27))))
  (property "Value" "100nF" (at 342.9 130.81 0) (show_name no) (do_not_autoplace no) (effects (font (size 1 1))))
  (property "Footprint" "DJTable:C_1206_3216Metric_Pad1.33x1.80mm_HandSolder" (at 342.9 135.89 0) (hide yes) (show_name no) (do_not_autoplace no) (effects (font (size 1.27 1.27))))
  (property "Datasheet" "" (at 342.9 135.89 0) (hide yes) (show_name no) (do_not_autoplace no) (effects (font (size 1.27 1.27))))
  (property "Description" "" (at 342.9 135.89 0) (show_name no) (do_not_autoplace no) (effects (font (size 1.27 1.27))))
  (property "Assembly_Note" "" (at 342.9 135.89 0) (hide yes) (show_name no) (do_not_autoplace no) (effects (font (size 1.27 1.27))))
  (pin "1")
  (pin "2"))
(global_label "+3V3"
  (shape input)
  (at 327.66 135.89 180)
  (effects (font (size 1 1)) (justify right))
  (property "Intersheetrefs" "${INTERSHEET_REFS}" (at 327.66 135.89 0) (hide yes) (show_name no) (do_not_autoplace no) (effects (font (size 1.27 1.27)))))
(global_label "GND"
  (shape input)
  (at 358.14 135.89 0)
  (effects (font (size 1 1)) (justify left))
  (property "Intersheetrefs" "${INTERSHEET_REFS}" (at 358.14 135.89 0) (hide yes) (show_name no) (do_not_autoplace no) (effects (font (size 1.27 1.27))))))
